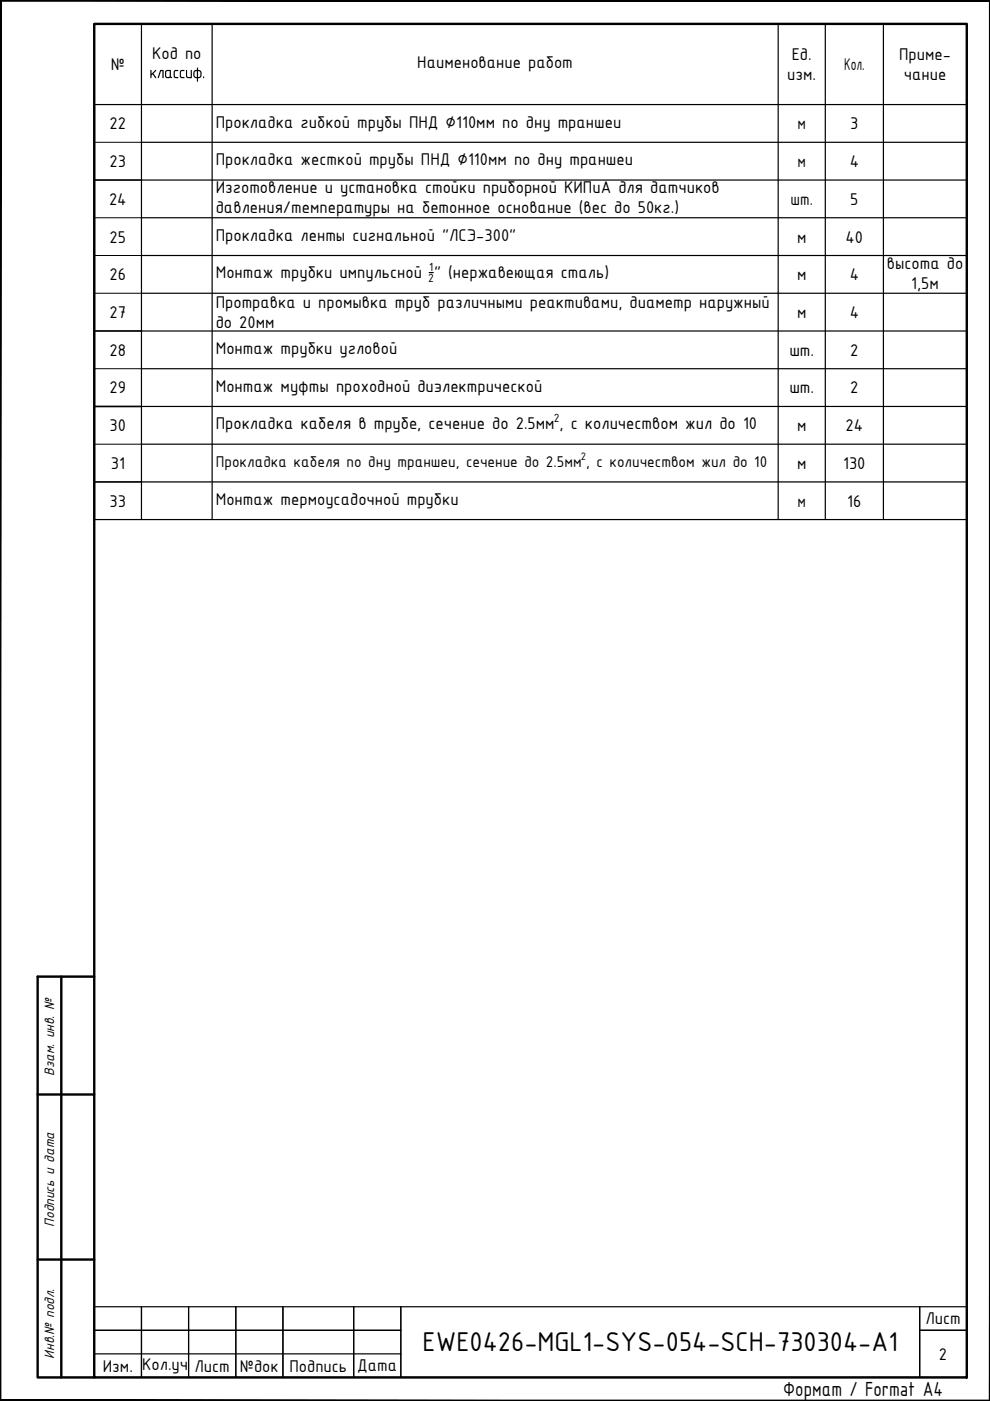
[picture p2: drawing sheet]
<svg xmlns="http://www.w3.org/2000/svg" width="210mm" height="297mm" viewBox="0 0 210 297" stroke-linecap="round" stroke-linejoin="round" font-family="sans-serif">
<!-- layer: 0 -->
<g fill="none" stroke="#000" stroke-width=".25">
<path d="M30 5.1v105.1M45 5.1v105.1M165 5.1v105.1M175 5.1v105.1M187.3 5.1v105.1M30 30.2h175M30 38.2h175M205 22.2h-185v-17.1h185v105.1h-185M30 46.2h175M30 54.2h175M91 57.8h.9M30 62.2h175"/>
<path d="M30 70.2h175M30 78.2h175M30 86.2h175M30 94.2h175M30 102.2h175"/>
</g>
<path d="M210 .1h-210v296.9h210M20 30.2h10M20 46.2h10M20 54.2h10M20 62.2h10M20 78.2h10M20 94.2h10" fill="none" stroke="#000" stroke-width=".21"/>
<path d="M20 38.2h10M20 22.2v88M20 70.2h10M20 86.2h10M20 102.2h10" fill="none" stroke="#000" stroke-width=".36"/>
<!-- layer: _SHTAMP -->
<g fill="#000" stroke="#000" stroke-width=".21">
<path d="M0 .1l.2 .2h209.6zM0 .1h210l-.2 .2z"/>
<path d="M209.8 .3v296.5l.2-296.7zM210 .1v296.9l-.2-.2z"/>
<path d="M.2 .3l-.2 296.7 .2-.2zM0 .1l.2 .2-.2 296.7z"/>
<path d="M.2 296.8l209.8 .2-.2-.2zM.2 296.8l209.8 .2h-210z"/>
</g>
<path d="M20 5.1h185v286.9h-185zM13 207.1v84.9M20 207.1h-12v84.9h12M8 232.1h12M8 267h12" fill="none" stroke="#000" stroke-width=".51"/>
<path d="M20 277.1h185v14.9h-185zM30 277.1v14.9M40 277.1v14.9M50 277.1v14.9M60 277.1v14.9M75 277.1v14.9M85 277.1v14.9M20 287h65M20 282.1h65M195 292v-14.9v14.9M205 282.1h-10h10" fill="none" stroke="#000" stroke-width=".25"/>
<text font-size="6.2" x="89.6" y="286.5">EWE0426-MGL1-SYS-054-SCH-730304-A1</text>
<text font-size="4.7" x="166.1" y="296">Формат / Format A4</text>
<g font-size="3.9">
<text x="23.5" y="14.9">№</text>
<text x="31.6" y="16.6">классиф .</text>
<text x="32.2" y="12.4">Код по</text>
<text x="88.5" y="14.5">Наименование работ</text>
<text x="166.9" y="16.9">изм.</text>
<text x="167.9" y="12.8">Ед.</text>
<text x="179" y="14.9">Кол.</text>
<text x="190.6" y="12.8">Приме-</text>
<text x="191.6" y="16.9">чание</text>
<text x="23.2" y="27.4">22</text>
<text x="45.7" y="27">Прокладка гибкой трубы ПНД ∅110мм по дну траншеи</text>
<text x="169.1" y="27.4">м</text>
<text x="180.3" y="27.4">3</text>
<text x="23.2" y="35.4">23</text>
<text x="45.7" y="35">Прокладка жесткой трубы ПНД ∅110мм по дну траншеи</text>
<text x="169.1" y="35.4">м</text>
<text x="180.1" y="35.4">4</text>
<text x="45.7" y="40.8">Изготовление и установка стойки приборной КИПиА для датчиков</text>
<text x="23.1" y="43.4">24</text>
<text x="45.7" y="45.1">давления/температуры на бетонное основание (вес до 50кг.)</text>
<text x="167.6" y="43.4">шт.</text>
<text x="180.3" y="43.4">5</text>
<text x="23.2" y="51.4">25</text>
<text x="45.7" y="51">Прокладка ленты сигнальной &quot;ЛСЭ-300&quot;</text>
<text x="169" y="51.4">м</text>
<text x="179.3" y="51.4">40</text>
<text x="23.2" y="59.4">26</text>
<text x="45.7" y="59">Монтаж трубки импульсной &quot; (нержавеющая сталь)</text>
<text x="169" y="59.4">м</text>
<text x="180.1" y="59.4">4</text>
<text x="188" y="57.1">высота до</text>
<text x="45.7" y="65.3">Протравка и промывка труб различными реактивами, диаметр наружный</text>
<text x="193.2" y="61.3">1,5м</text>
<text x="23.2" y="67.4">27</text>
<text x="45.7" y="69.5">до 20мм</text>
<text x="169" y="67.4">м</text>
<text x="180.1" y="67.4">4</text>
<text x="23.2" y="75.4">28</text>
<text x="45.7" y="75">Монтаж трубки угловой</text>
<text x="167.4" y="75.4">шт.</text>
<text x="180.3" y="75.4">2</text>
<text x="23.2" y="83.4">29</text>
<text x="45.7" y="83">Монтаж муфты проходной диэлектрической</text>
<text x="167.4" y="83.4">шт.</text>
<text x="180.3" y="83.4">2</text>
<text x="23.2" y="91.4">30</text>
<text x="45.7" y="91">Прокладка кабеля в трубе, сечение до 2.5мм , с количеством жил до 10</text>
<text x="169" y="91.4">м</text>
<text x="179.3" y="91.4">24</text>
<text x="23.5" y="99.4">31</text>
<text x="169" y="99.4">м</text>
<text x="178.8" y="99.4">130</text>
<text x="23.2" y="107.4">33</text>
<text x="45.7" y="107">Монтаж термоусадочной трубки</text>
<text x="169.1" y="107.4">м</text>
<text x="179.6" y="107.4">16</text>
<text x="196.2" y="280.8">Лист</text>
<text x="21.8" y="290.8">Изм.</text>
<text x="30.1" y="290.4">Кол.уч</text>
<text x="41.2" y="290.8">Лист</text>
<text x="50.9" y="290.8">№док</text>
<text x="61.4" y="290.8">Подпись</text>
<text x="75.7" y="290.6">Дата</text>
<text x="199.1" y="288.3">2</text>
</g>
<text font-size="3.6" x="45.8" y="99">Прокладка кабеля по дну траншеи, сечение до 2.5мм , с количеством жил до 10</text>
<g font-size="3.2">
<text x="11.5" y="228.1" transform="rotate(-90 11.5 228.1)">Взам. инв. №</text>
<text x="11.5" y="260.1" transform="rotate(-90 11.5 260.1)">Подпись и дата</text>
<text x="11.5" y="288" transform="rotate(-90 11.5 288)">Инв.№ подл.</text>
</g>
<g font-size="2.7">
<text x="90.8" y="59.8">2</text>
<text x="91" y="57.5">1</text>
<text x="117.4" y="89.5">2</text>
</g>
<text font-size="2.5" x="123.2" y="97.6">2</text>
</svg>
